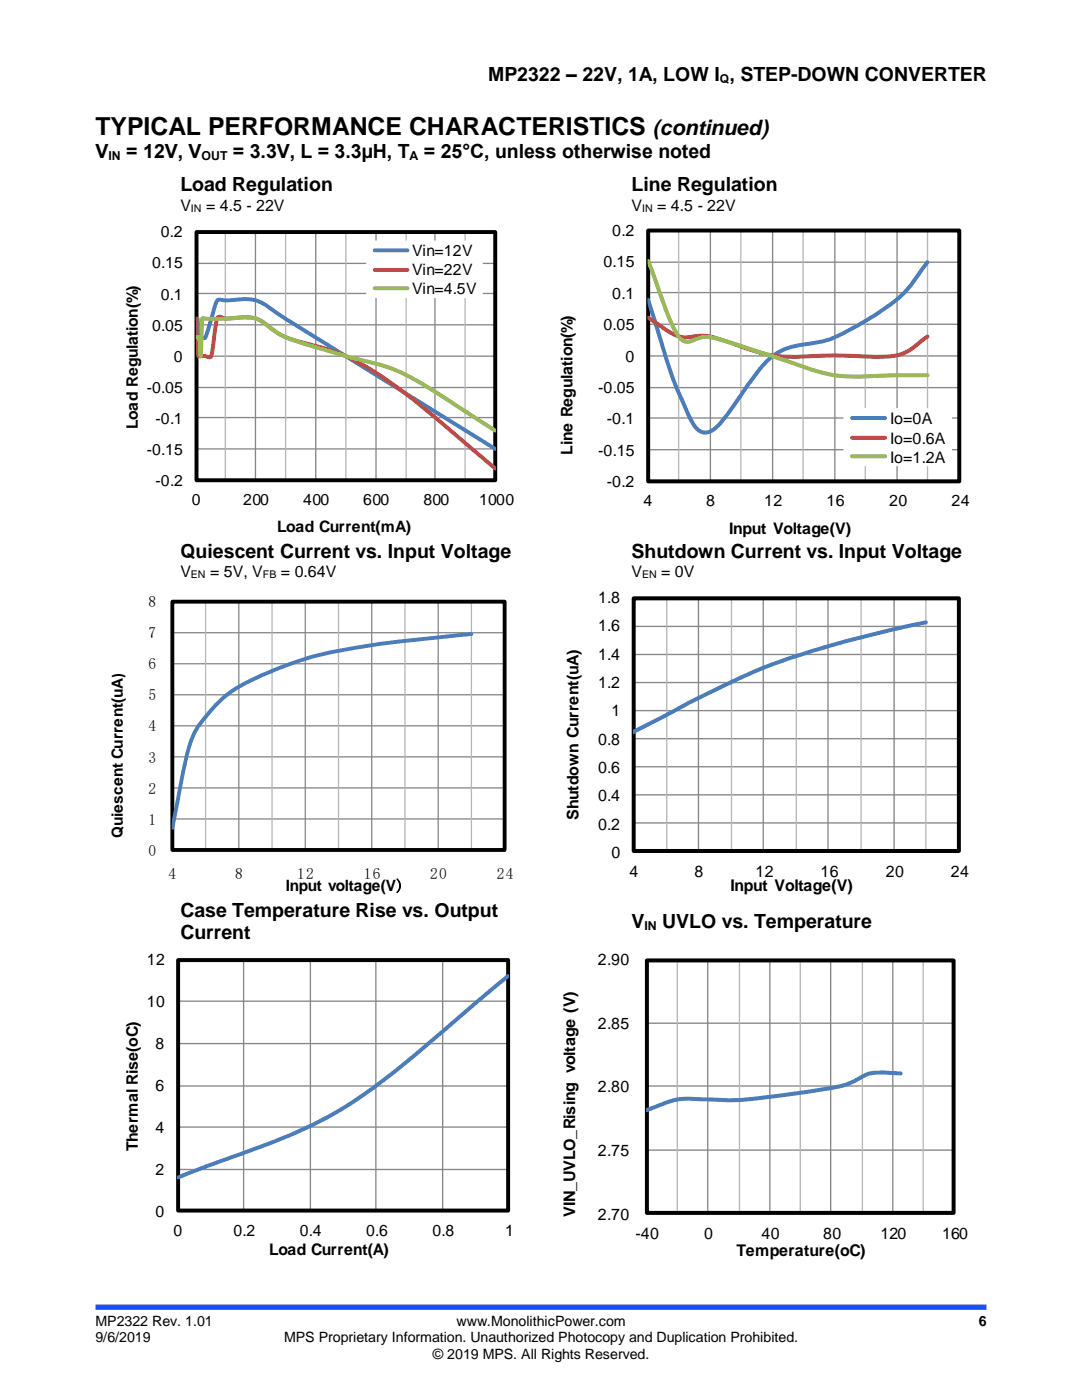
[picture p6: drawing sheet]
<svg xmlns="http://www.w3.org/2000/svg" width="216mm" height="279mm" viewBox="0 0 216 279" stroke-linecap="round" stroke-linejoin="round" font-family="sans-serif">
<path d="M19 260.9h177.8" fill="none" stroke="#1c4eff" stroke-width="1.1" stroke-linecap="butt"/>
<path d="M39.2 46.3h59.6v49.5h-59.6M39.2 52.6h59.6M39.2 58.6h59.6M51 46.3v49.5M63 46.3v49.5M75 46.3v49.5M86.8 46.3v49.5M39.2 64.8h59.6M39.2 71.1h59.6M39.2 77.3h59.6M39.2 83.3h59.6M39.2 89.6h59.6" fill="none" stroke="#868686" stroke-width=".26"/>
<path d="M45 46.3v49.5M57 46.3v49.5M69 46.3v49.5M81 46.3v49.5M92.8 46.3v49.5" fill="none" stroke="#b7b7b7" stroke-width=".26"/>
<path d="M39.2 46.3h59.6v49.5h-59.6z" fill="none" stroke="#000" stroke-width=".78" stroke-linecap="butt"/>
<path d="M39.2 46.3v49.5h59.6" fill="none" stroke="#000" stroke-width=".26"/>
<path d="M39.2 63.7h.3l.1 3.7 1.2 .1 .2-.1 .3-1 1.4-4.8a2.74 2.74 0 0 1 .9-1.8 11.3 11.3 0 0 0 4.3-.1 8.3 8.3 0 0 1 6.7 2.3l2.5 1.7 41.7 25.9" fill="none" stroke="#4a7ebb" stroke-width=".78"/>
<path d="M39.2 63.6l.1 3.7h.2l.1 3.8h1.5a.71 .71 0 0 0 1.1 0l1.2-7.5a.6 .6 0 0 1 1-.2 8.2 8.2 0 0 0 3.5-.1 6.7 6.7 0 0 1 6.1 2.1 15.4 15.4 0 0 0 7 3.1 45.1 45.1 0 0 1 18.7 9.1 454.1 454.1 0 0 1 19.1 15.9" fill="none" stroke="#be4b48" stroke-width=".78"/>
<path d="M39.2 67.3h.5l.3 3.8 .3-7.5 .2-.1 .4 .1h4.2a19.1 19.1 0 0 1 6 0l1.2 .6a19.1 19.1 0 0 0 8.7 4.5l10.1 2.9a38.4 38.4 0 0 1 15.8 6.6l11.9 7.7" fill="none" stroke="#98b954" stroke-width=".78"/>
<path d="M73.1 48h23.2v11.5h-23.2z" fill-rule="evenodd" fill="#fff"/>
<path d="M74.8 50h6.5" fill="none" stroke="#4a7ebb" stroke-width=".78"/>
<path d="M74.8 53.9h6.5" fill="none" stroke="#be4b48" stroke-width=".78"/>
<path d="M74.8 57.5h6.5" fill="none" stroke="#98b954" stroke-width=".78"/>
<path d="M129.3 46h62.1v50.1h-62.1M129.3 52.3h62.1M129.3 58.4h62.1M141.7 46v50.1M154.2 46v50.1M166.6 46v50.1M179 46v50.1M129.3 64.7h62.1M129.3 71h62.1M129.3 77.4h62.1M129.3 83.4h62.1M129.3 89.7h62.1" fill="none" stroke="#868686" stroke-width=".26"/>
<path d="M135.4 46v50.1M147.8 46v50.1M160.2 46v50.1M172.7 46v50.1M185.1 46v50.1" fill="none" stroke="#b7b7b7" stroke-width=".26"/>
<path d="M129.3 46h62.1v50.1h-62.1z" fill="none" stroke="#000" stroke-width=".79" stroke-linecap="butt"/>
<path d="M129.3 46v50.1h62.1" fill="none" stroke="#000" stroke-width=".26"/>
<path d="M185.1 52.3l-.6 .8a27.1 27.1 0 0 1-7.3 8 63.3 63.3 0 0 1-11.7 6.7l-2.1 .5a22.6 22.6 0 0 0-8.3 2.1 20.5 20.5 0 0 0-5.7 6.2l-3.7 5.4a14.3 14.3 0 0 1-4 4.1 2.44 2.44 0 0 1-3.2-1.2l-1.5-2.8a106.8 106.8 0 0 1-6.3-18l-1.4-4.3" fill="none" stroke="#4a7ebb" stroke-width=".79"/>
<path d="M129.3 63.4l.7 .4a24.4 24.4 0 0 0 5.5 3.4 11.8 11.8 0 0 0 4.3-.2 19.6 19.6 0 0 1 7.1 1.8 29.1 29.1 0 0 0 15.1 2.3 149.2 149.2 0 0 1 13.9 .1 9.8 9.8 0 0 0 7.9-3.1l1.3-.9" fill="none" stroke="#be4b48" stroke-width=".79"/>
<path d="M129.3 52.1l1.5 3.8a72.1 72.1 0 0 0 4.3 10.7 2.42 2.42 0 0 0 2.6 1.5l1.1-.4a4.8 4.8 0 0 1 3.8-.2l13.8 4.3a49.9 49.9 0 0 0 11.2 3.2 76.5 76.5 0 0 0 10.4-.1h7.1" fill="none" stroke="#98b954" stroke-width=".79"/>
<path d="M168.3 81.4h21.7v11.6h-21.7z" fill-rule="evenodd" fill="#fff"/>
<path d="M170 83.4h6.6" fill="none" stroke="#4a7ebb" stroke-width=".79"/>
<path d="M170 87.4h6.6" fill="none" stroke="#be4b48" stroke-width=".79"/>
<path d="M170 91.1h6.6" fill="none" stroke="#98b954" stroke-width=".79"/>
<path d="M34.5 120.2h66.1v49.3h-66.1z" fill-rule="evenodd" fill="#fff"/>
<g fill="none" stroke="#868686" stroke-width=".26">
<path d="M34.4 120.1h66.3v49.5M34.4 126.3h66.3M34.4 132.5h66.3M34.4 138.7h66.3M47.7 120.1v49.5M60.9 120.1v49.5M74.2 120.1v49.5M87.4 120.1v49.5M34.4 144.9h66.3M34.4 151h66.3M34.4 157.2h66.3M34.4 163.4h66.3"/>
<path d="M35.5 191.6h65.9v50M35.5 199.8h65.9M48.6 191.6v50M61.9 191.6v50M75 191.6v50M88.3 191.6v50M35.5 208.3h65.9M35.5 216.7h65.9M35.5 224.9h65.9M35.5 233.4h65.9"/>
</g>
<path d="M41 120.1v49.5M54.3 120.1v49.5M67.5 120.1v49.5M80.8 120.1v49.5M94.1 120.1v49.5" fill="none" stroke="#b7b7b7" stroke-width=".26"/>
<path d="M34.4 120.1h66.3v49.5h-66.3z" fill="none" stroke="#000" stroke-width=".77" stroke-linecap="butt"/>
<path d="M34.4 120.1v49.5h66.3M35.5 191.6v50h65.9" fill="none" stroke="#000" stroke-width=".26"/>
<path d="M94.1 126.5l-4.5 .5a191 191 0 0 0-26.5 3.9 65.1 65.1 0 0 0-17.3 7.3 30.4 30.4 0 0 0-7 8 53.2 53.2 0 0 0-3.1 12.4l-1.3 6.6" fill="none" stroke="#4a7ebb" stroke-width=".77"/>
<g fill="none" stroke="#868686" stroke-width=".27">
<path d="M126.4 119.4h64.9v50.4M139.4 119.4v50.4M152.3 119.4v50.4M165.2 119.4v50.4M178.4 119.4v50.4M126.4 125h64.9M126.4 130.6h64.9M126.4 136.2h64.9M126.4 141.8h64.9M126.4 147.4h64.9M126.4 153h64.9M126.4 158.6h64.9"/>
<path d="M126.4 164.2h64.9M129.1 191.7h61.2v50.4M141.2 191.7v50.4M153.6 191.7v50.4M165.7 191.7v50.4M178.1 191.7v50.4M129.1 204.2h61.2M129.1 216.7h61.2M129.1 229.5h61.2"/>
</g>
<path d="M133 119.4v50.4M146 119.4v50.4M158.9 119.4v50.4M171.8 119.4v50.4M184.7 119.4v50.4M135.1 191.7v50.4M147.5 191.7v50.4M159.7 191.7v50.4M172.1 191.7v50.4M184.2 191.7v50.4" fill="none" stroke="#b7b7b7" stroke-width=".27"/>
<path d="M126.4 119.4h64.9v50.4h-64.9zM129.1 191.7h61.2v50.4h-61.2z" fill="none" stroke="#000" stroke-width=".8" stroke-linecap="butt"/>
<path d="M126.4 119.4v50.4h64.9M129.1 191.7v50.4h61.2" fill="none" stroke="#000" stroke-width=".27"/>
<path d="M184.7 124.2l-3.5 .7a193.1 193.1 0 0 0-31 9.3l-3.5 1.6a270.9 270.9 0 0 0-16.4 8.3l-4 2.1M179.7 214.2a28.6 28.6 0 0 0-6.1 0l-.6 .2a19.4 19.4 0 0 1-9.2 3.1l-7.9 1.1a61.3 61.3 0 0 1-16.2 .8 15.1 15.1 0 0 0-9.1 1.6l-1.5 .5" fill="none" stroke="#4a7ebb" stroke-width=".8"/>
<path d="M35.5 191.6h65.9v50h-65.9z" fill="none" stroke="#000" stroke-width=".79" stroke-linecap="butt"/>
<path d="M101.4 194.8l-13.2 11.1a148.6 148.6 0 0 1-21.5 16.3 131.6 131.6 0 0 1-22.5 9.5l-8.7 3.3" fill="none" stroke="#4a7ebb" stroke-width=".79"/>
<text font-size="5" x="19" y="26.9">TYPICAL PERFORMANCE CHARACTERISTICS</text>
<text font-size="4.2" x="130.3" y="26.9">(continued)</text>
<g font-size="3.9">
<text x="97.4" y="16.3">MP2322 – 22V, 1A, LOW I , STEP-DOWN CONVERTER</text>
<text x="19" y="31.6">V</text>
<text x="25.2" y="31.6">= 12V, V</text>
<text x="46.5" y="31.6">= 3.3V, L = 3.3µH, T</text>
<text x="84.6" y="31.6">= 25°C, unless otherwise noted</text>
<text x="36" y="38.1">Load Regulation</text>
<text x="126" y="38.1">Line Regulation</text>
<text x="36" y="111.3">Quiescent Current vs. Input Voltage</text>
<text x="126" y="111.3">Shutdown Current vs. Input Voltage</text>
<text x="36" y="182.9">Case Temperature Rise vs. Output</text>
<text x="126" y="185.2">V</text>
<text x="132.1" y="185.2">UVLO vs. Temperature</text>
<text x="36" y="187.4">Current</text>
</g>
<g font-size="3.2">
<text x="36" y="42">V</text>
<text x="41.1" y="42">= 4.5 - 22V</text>
<text x="122.2" y="47.1">0.2</text>
<text x="126" y="42">V</text>
<text x="131.1" y="42">= 4.5 - 22V</text>
<text x="120.4" y="53.3">0.15</text>
<text x="122.2" y="59.6">0.1</text>
<text x="120.4" y="65.9">0.05</text>
<text x="124.8" y="72.2">0</text>
<text x="119.3" y="78.4">-0.05</text>
<text x="121.1" y="84.7">-0.1</text>
<text x="177.6" y="84.7">Io=0A</text>
<text x="177.6" y="88.5">Io=0.6A</text>
<text x="114.2" y="90.7" transform="rotate(-90 114.2 90.7)">Line Regulation(%)</text>
<text x="119.3" y="91">-0.15</text>
<text x="177.6" y="92.4">Io=1.2A</text>
<text x="121.1" y="97.3">-0.2</text>
<text x="128.4" y="101">4</text>
<text x="140.9" y="101">8</text>
<text x="152.5" y="101">12</text>
<text x="164.9" y="101">16</text>
<text x="177.4" y="101">20</text>
<text x="189.9" y="101">24</text>
<text x="145.5" y="106.5">Input Voltage(V)</text>
<text x="36" y="115.2">V</text>
<text x="41.9" y="115.2">= 5V, V</text>
<text x="56.1" y="115.2">= 0.64V</text>
<text x="126" y="115.2">V</text>
<text x="131.9" y="115.2">= 0V</text>
<text x="119.3" y="120.4">1.8</text>
<text x="119.3" y="131.7">1.4</text>
<text x="119.3" y="126">1.6</text>
<text x="119.3" y="137.3">1.2</text>
<text x="122" y="143">1</text>
<text x="119.3" y="148.6">0.8</text>
<text x="119.3" y="154.3">0.6</text>
<text x="119.3" y="159.9">0.4</text>
<text x="115.4" y="163.7" transform="rotate(-90 115.4 163.7)">Shutdown Current(uA)</text>
<text x="119.3" y="165.6">0.2</text>
<text x="122" y="171.2">0</text>
<text x="125.6" y="175">4</text>
<text x="138.6" y="175">8</text>
<text x="145.8" y="177.8">Input Voltage(V)</text>
<text x="150.7" y="175">12</text>
<text x="163.7" y="175">16</text>
<text x="176.8" y="175">20</text>
<text x="189.8" y="175">24</text>
<text x="29.3" y="192.6">12</text>
<text x="119.3" y="192.6">2.90</text>
<text x="29.3" y="201">10</text>
<text x="31.1" y="209.4">8</text>
<text x="119.3" y="205.3">2.85</text>
<text x="31.1" y="217.8">6</text>
<text x="119.3" y="218">2.80</text>
<text x="31.1" y="226.2">4</text>
<text x="119.3" y="230.7">2.75</text>
<text x="31.1" y="234.6">2</text>
<text x="31.1" y="243">0</text>
<text x="114.8" y="242.8" transform="rotate(-90 114.8 242.8)">VIN_UVLO_Rising voltage (V)</text>
<text x="119.3" y="243.4">2.70</text>
<text x="34.6" y="246.8">0</text>
<text x="46.6" y="246.8">0.2</text>
<text x="53.7" y="250.5">Load Current(A)</text>
<text x="59.8" y="246.8">0.4</text>
<text x="73" y="246.8">0.6</text>
<text x="86.3" y="246.8">0.8</text>
<text x="100.8" y="246.8">1</text>
<text x="126.8" y="247.3">-40</text>
<text x="140.5" y="247.3">0</text>
<text x="147" y="250.7">Temperature(oC)</text>
<text x="151.9" y="247.3">40</text>
<text x="164.2" y="247.3">80</text>
<text x="175.7" y="247.3">120</text>
<text x="188" y="247.3">160</text>
</g>
<g font-size="3.1">
<text x="32.1" y="47.4">0.2</text>
<text x="30.3" y="53.6">0.15</text>
<text x="82.2" y="51">Vin=12V</text>
<text x="32.1" y="59.8">0.1</text>
<text x="82.2" y="54.9">Vin=22V</text>
<text x="82.2" y="58.7">Vin=4.5V</text>
<text x="30.3" y="66">0.05</text>
<text x="34.7" y="72.2">0</text>
<text x="29.3" y="78.4">-0.05</text>
<text x="27.5" y="85.6" transform="rotate(-90 27.5 85.6)">Load Regulation(%)</text>
<text x="31" y="84.6">-0.1</text>
<text x="29.3" y="90.8">-0.15</text>
<text x="31" y="97">-0.2</text>
<text x="38.3" y="100.8">0</text>
<text x="48.5" y="100.8">200</text>
<text x="60.5" y="100.8">400</text>
<text x="72.5" y="100.8">600</text>
<text x="84.5" y="100.8">800</text>
<text x="95.6" y="100.8">1000</text>
<text x="55.3" y="106.1">Load Current(mA)</text>
<text x="29.6" y="121.1">8</text>
<text x="29.6" y="127.3">7</text>
<text x="29.6" y="133.5">6</text>
<text x="29.6" y="139.8">5</text>
<text x="29.6" y="146">4</text>
<text x="29.6" y="152.2">3</text>
<text x="29.6" y="158.4">2</text>
<text x="24.5" y="167.2" transform="rotate(-90 24.5 167.2)">Quiescent Current(uA)</text>
<text x="29.6" y="164.6">1</text>
<text x="29.6" y="170.8">0</text>
<text x="33.6" y="175.4">4</text>
<text x="46.9" y="175.4">8</text>
<text x="57.1" y="177.9">Input voltage(V)</text>
<text x="59.3" y="175.4">12</text>
<text x="72.6" y="175.4">16</text>
<text x="85.8" y="175.4">20</text>
<text x="99.1" y="175.4">24</text>
<text x="27.5" y="229.8" transform="rotate(-90 27.5 229.8)">Thermal Rise(oC)</text>
</g>
<g font-size="2.8">
<text x="19" y="264.6">MP2322 Rev. 1.01</text>
<text x="19" y="267.9">9/6/2019</text>
<text x="56.7" y="267.9">MPS Proprietary Information. Unauthorized Photocopy and Duplication Prohibited.</text>
<text x="91.1" y="264.6">www.MonolithicPower.com</text>
<text x="195.3" y="264.6">6</text>
<text x="86.4" y="271.1">© 2019 MPS. All Rights Reserved.</text>
</g>
<g font-size="2.5">
<text x="143.7" y="16.6">Q</text>
<text x="21.6" y="31.9">IN</text>
<text x="40.2" y="31.9">OUT</text>
<text x="81.7" y="31.9">A</text>
<text x="128.6" y="185.5">IN</text>
</g>
<g font-size="2.1">
<text x="38.1" y="42.2">IN</text>
<text x="128.1" y="42.2">IN</text>
<text x="38.1" y="115.4">EN</text>
<text x="52.5" y="115.4">FB</text>
<text x="128.1" y="115.4">EN</text>
</g>
</svg>
